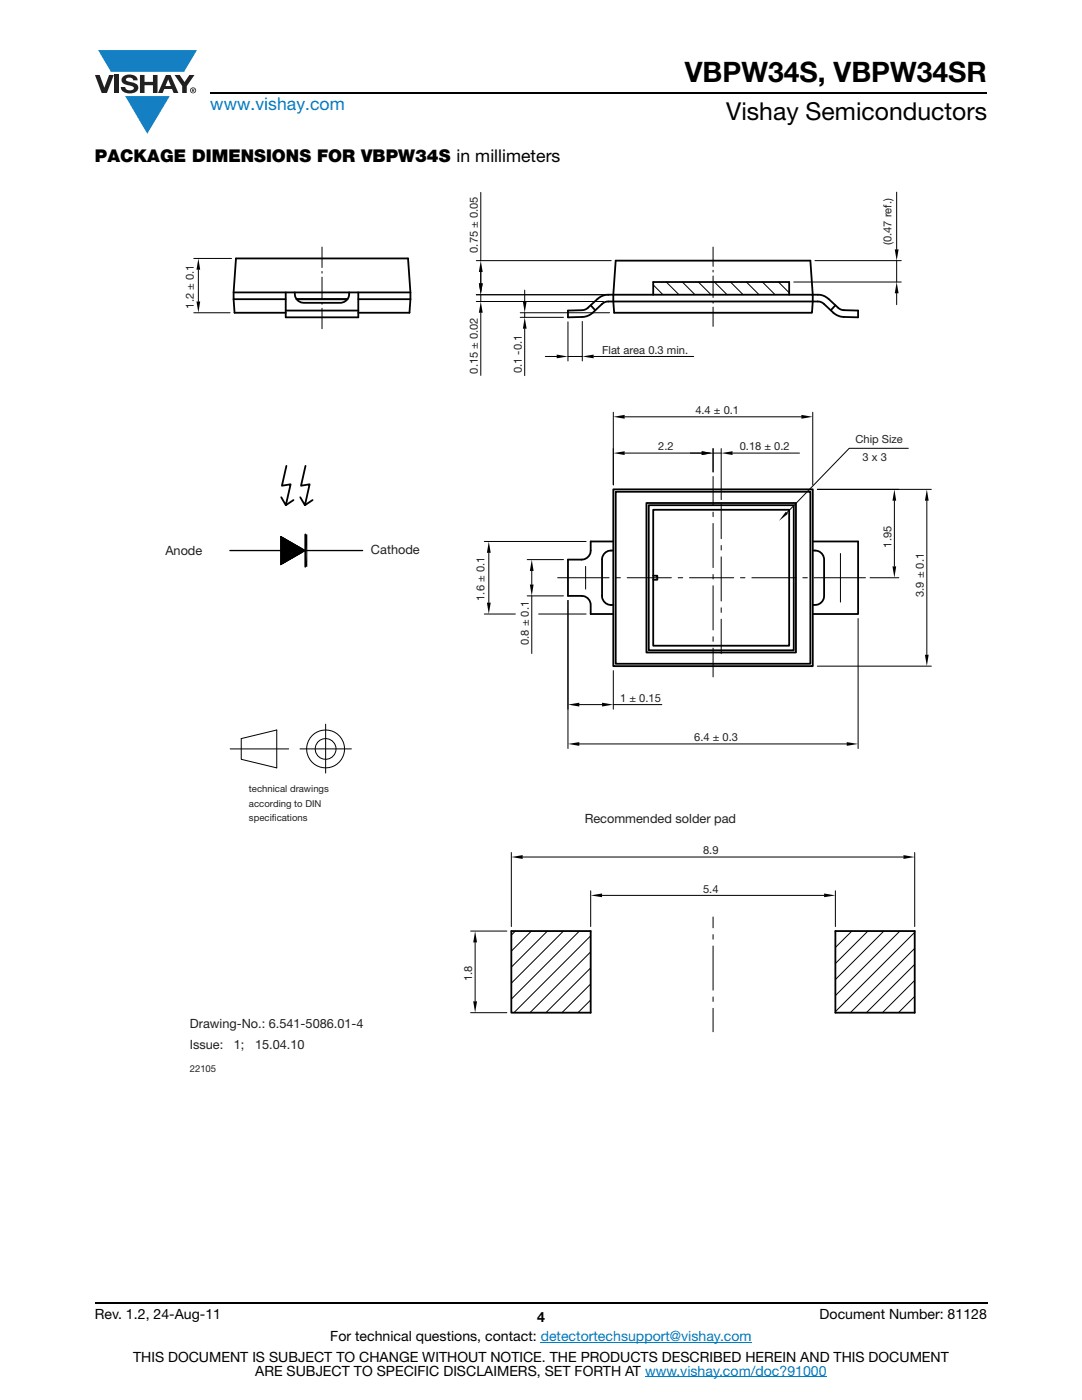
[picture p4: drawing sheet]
<svg xmlns="http://www.w3.org/2000/svg" width="216mm" height="279mm" viewBox="0 0 216 279" stroke-linecap="round" stroke-linejoin="round" font-family="sans-serif">
<g fill="#147fc3">
<path d="M19.6 10h19.7l-2.6 4.3h-1.1h-13.5z"/>
<path d="M25 19.2h8.9l-4.5 7.5z"/>
</g>
<g fill="#231f20">
<path d="M18.9 15h1l.9 2.5 1-2.5h.9l-1.4 3.6h-1z"/>
<path d="M22.9 15h.9v3.6h-.9z"/>
<path d="M24.6 15.3a2.1 2.1 0 0 1 2.8 .3l.1 .4h-.9a.79 .79 0 0 0-.7-.5 .79 .79 0 0 0-.8 .4l.3 .3 1 .2a1.08 1.08 0 0 1 1.2 1 1.08 1.08 0 0 1-1.1 1.2 1.73 1.73 0 0 1-2.4-1.2h.9a.96 .96 0 0 0 .8 .6 .96 .96 0 0 0 .9-.4 1.31 1.31 0 0 0-1.2-.6 1.03 1.03 0 0 1-1.1-.6 1.03 1.03 0 0 1 .2-1.1z"/>
<path d="M27.9 15h.9v1.3h1.7v-1.3h.9v3.6h-.9v-1.6h-1.7v1.6h-.9z"/>
<path d="M34.8 15h1.1l.9 1.4 1-1.4h1l-1.5 2.2v1.4h-.9v-1.4z"/>
<path d="M33.6 15.9l.5 1.3h-1.1zM33.1 15l-1.6 3.6h1l.3-.8h1.5l.3 .8h1l-1.6-3.6z"/>
<path d="M38.1 18a.46 .46 0 0 1 .9 0 .46 .46 0 0 1-.9 0zM37.9 18a.6 .6 0 0 0 1.2 0 .6 .6 0 0 0-1.2 0z"/>
<path d="M38.4 17.8h.2v.2h-.2zM38.3 17.7v.7h.1v-.3l.4 .3-.2-.3 .2-.2-.1-.2z"/>
</g>
<path d="M42 18.6h155M18.9 260h178.1" fill="none" stroke="#000" stroke-width=".36"/>
<path d="M107.9 267.9h42.1M128.7 274.8h36.3" fill="none" stroke="#007ec4" stroke-width=".2"/>
<path d="M33 38.3h152.9v176h-152.9z" fill="#fff"/>
<g fill="none" stroke="#000" stroke-width=".36">
<path d="M46.6 59.7h10.4M46.6 59.7l.2 2.7h10.2M46.6 59.7l.5-8.1h34.3l.5 8.1M46.6 58.4h35.3M57 58.4v4.9h14.5v-4.9M58.8 58.4a1.84 1.84 0 0 0 1.8 2h7.3a1.84 1.84 0 0 0 1.8-2M59.2 59.7h10.1M71.5 59.7h10.4M81.9 59.7l-.2 2.7h-10.2M122.4 58.8h39.8v1.4l-.2 2.2h-39.4zM122.9 52h38.8l.5 6.8a3.7 3.7 0 0 1 3.1 .9l2.5 2.1 3.4 .2v1.3l-3.7-.2-1.2-.7-2.2-2-.9-.2h-42.2l-.6 .2-2.1 2-1.2 .7-3.8 .2v-1.3l3.5-.2 3.2-2.7a4.1 4.1 0 0 1 2.4-.3zM130.3 58.8v-2.5h27.2v2.5"/>
<path d="M57 62h14.5M117.9 60.9l.9 1M166.7 60.9l-.9 1M57.1 93l-.8 3.9 1.7-.2-1 4.1-.9-1.6M58.6 99.8l-1.6 1M61 93l-.9 3.9 1.7-.2-1 4.1-.9-1.6M62.4 99.8l-1.6 1M122.4 97.7h39.8v35.2h-39.8zM122.9 98.1h38.8v34.4h-38.8zM60.9 106.7v6.4M122.4 108.1h-4.5a3.7 3.7 0 0 1-.4 2.9 1.79 1.79 0 0 1-1.4 .7h-2.8v7.2h2.8a1.81 1.81 0 0 1 1.8 1.8v1.8h4.5M122.4 109.9a1.87 1.87 0 0 0-2.3 1.8v7.2a1.87 1.87 0 0 0 2.3 1.8"/>
<path d="M129 100.4h29.8v29.8h-29.8zM129.4 100.8h29v29h-29zM130.3 114.9h.9v.8h-.9M130.3 101.7h27.2v27.2h-27.2zM162.2 109.9a1.89 1.89 0 0 1 2.2 1.8v7.2a1.89 1.89 0 0 1-2.2 1.8M162.2 108.1h9v14.4h-9M102 185.8h15.9v16.3h-15.9zM166.7 185.8h15.8v16.3h-15.8M166.7 185.8v16.3"/>
</g>
<g fill="none" stroke="#000" stroke-width=".2">
<path d="M95.9 38.4v13.6M178.9 38.3v11.5M38.7 51.6h7.5M39.6 53.8v6.4M64.3 49.3v4.1M64.3 54.2v.3M64.3 55.3v4.3M95 58.8h26.5M95 52h27M95.9 54.3v2.3M95.9 58.8v1.4M104.7 57.9v2.3"/>
<path d="M130.3 56.9l2 1.9M133 56.3l2.5 2.5M136.2 56.3l2.5 2.5M139.4 56.3l2.5 2.5M142.3 49.3v3.9M142.3 53.9v.4M142.3 55.1v4.3M142.6 56.3l2.5 2.5M145.8 56.3l2.5 2.5M148.9 56.3l2.6 2.5M152.1 56.3l2.6 2.5M155.3 56.3l2.2 2.1"/>
<path d="M158.4 56.3h21.4M162.6 52h17.2M178.9 52v4.3M178.9 58.5v2.3M38.7 62.4h7.2M64.3 60.4v.3M64.3 61.5v4.1M95 60.2h25.4M95.9 62.4v12.5M103.8 63.3h8.6M103.8 62.4h17.8M104.7 62.4v.9"/>
<path d="M104.7 65.6v9.4M108.8 71.1h2.3M113.3 64.2v7.8M113.3 71.1h2.9M116.2 64.2v7.8M118.5 71.1h19.9M142.3 60.2v.3M142.3 61.3v3.8M122.4 82.3v14.5M124.6 90.4h15.4M124.6 83.2h35.3M142.3 89.5v4.7"/>
<path d="M142.3 90.4h1.6M142.3 95.1v5.8M143.9 89.5v10.2M146.2 90.4h13.3M162.2 82.3v14.5M163.1 97.7h22.7M178.5 99.9v13.1M181.2 89.5h-11.7l-12.5 12.8M184.9 99.9v30.8M56 107.2l3.5 3.5M56 107.1l3.6 3.5M56 108.4l2.7 2.7 1.6-1.6"/>
<path d="M56 107.5l3.4 3.3M56 107.6l3.2 3.2M56 107.8l3.1 3.1M56 108l3 3M56 108.2l2.9 2.9M56 108.6l2.6 2.6M56 108.8l2.5 2.5M56 109l2.4 2.3M56 109.2l2.3 2.2M56 109.4l2.1 2.1M56 109.5l2 2M56 109.7l1.9 1.9"/>
<path d="M56 109.9l1.8 1.8M56 110.1l1.7 1.7M56 110.3l1.5 1.5M56 110.7l1.3 1.3M56 110.9l1.2 1.1M56 111.1l1.1 1M56 111.5l.8 .8M56 111.7l.7 .6M56 111.9l.6 .5M56 112l.4 .5M56 112.2l.3 .3M56 112.4l.2 .2"/>
<path d="M56 112.6l.1 .1M56 109.2l1.4-1.3 2.6 2.5M56 107.1v5.6M56 107.1l4.9 2.8-4.9 2.8M56.1 107.1h-.1M56.2 107.1l-.2 .2M56.3 107.2l-.3 .3M56.4 107.3l-.4 .4M56.5 107.3l3.2 3.3M56.6 107.4l-.6 .5M56.7 107.4l-.7 .7M56.8 107.5l-.8 .8"/>
<path d="M56.9 107.6l-.9 .9M56.9 107.6l3 2.9M57.1 107.6l-1.1 1.1M57.2 107.7l-1.2 1.2M57.3 107.8l-1.3 1.3M57.5 107.9l-1.5 1.5M57.7 108l-1.7 1.6M57.8 108.1l-1.8 1.7M57.8 108.1l2.3 2.2 .6-.5M57.9 108.1l-1.9 1.9M58 108.2l-2 2M58.1 108.3l-2.1 2.1"/>
<path d="M58.3 108.3l-2.3 2.3M58.3 108.4l1.9 1.9M58.4 108.4l-2.4 2.4M58.5 108.5l-2.5 2.5M58.6 108.6l-2.6 2.6M58.9 108.7l-2.9 2.8M59 108.8l-3 2.9M59.1 108.8l-3.1 3.1M59.2 108.9l1.3 1.2M59.2 108.9l-3.2 3.2M59.4 109l-3.4 3.3M59.5 109.1l-3.5 3.4"/>
<path d="M59.6 109.1l-3.6 3.6M59.7 109.1l.9 1M59.7 109.2l-3.2 3.2M59.9 109.3l-3 2.9-.9-.9M60 109.3l-2.6 2.6-1.4-1.4M60.1 109.4l-2.3 2.2M60.1 109.4l.6 .6M60.2 109.5l-1.9 1.9M60.3 110.2l-1.6-1.6-2.7 2.8M60.5 109.6l-1.3 1.3M60.8 109.8l-.2 .3M60.8 109.9l-.2-.2-.9 .9"/>
<path d="M96.6 108.1h20.3M97.5 110.3v10M105.2 111.7h7.2M105.2 118.9h7.2M106.1 113.9v2.8M106.1 118.9v11.5M111.3 115.3h10.2M113.3 119.8v29.6M116.9 113v4.6M122.9 115.3h.9M125.1 115.3h8.9M135.3 115.3h.9"/>
<path d="M137.6 115.3h8.8M142.3 102.2v.9M142.3 104.5v8.8M142.3 114.7v.8M142.3 116.9v8.8M143.9 100.6v6.9M143.9 108.9v.9M143.9 111.1v8.9M147.8 115.3h.8M150 115.3h8.8M160.2 115.3h.9M162.4 115.3h10.3"/>
<path d="M167.7 110.5v9.7M173.6 115.3h5.8M96.6 122.5h6.2M107.5 122.5h9.4M122.4 133.8v7.7M142.3 127.1v.9M142.3 129.3v5.8M143.9 121.3v.9M143.9 123.6v6.8M163.1 132.9h22.7M171.2 123.4v26M45.9 149.5h11.7"/>
<path d="M48.1 147.4l7.1-1.7v7.5l-7.1-1.7zM59.9 149.5h10.2M65 144.5v9.8M115.6 148.5h53.4M115.6 140.6h4.5M122.4 140.6h9.7M102 170.1v14.8M104.3 171h76M117.9 177.8v7.1M120.1 178.7h44.3M166.7 177.8v7.1M182.5 170.1v14.8"/>
<path d="M93.9 185.8h7.2M94.8 188.1v11.7M102.8 185.8l-.8 .8M106 185.8l-4 4M109.2 185.8l-7.2 7.2M112.4 185.8l-10.4 10.4M115.6 185.8l-13.6 13.6M117.9 199.6l-2.6 2.5M117.9 196.4l-5.8 5.7M117.9 190l-12.2 12.1M117.9 193.2l-9 8.9M117.9 186.8l-15.4 15.3"/>
<path d="M142.3 183v2.2M142.3 186.5v.9M142.3 188.8v8.8M142.3 199v.9M166.8 185.8l-.1 .1M170 185.8l-3.3 3.3M173.2 185.8l-6.5 6.5M176.4 185.8l-9.7 9.7M179.6 185.8l-12.9 12.9M182.5 198.8l-3.2 3.3M182.5 195.7l-6.4 6.4M182.5 192.5l-9.6 9.6"/>
<path d="M182.5 189.3l-12.8 12.8M182.5 186.1l-15.8 15.8M93.9 202.1h7.2M142.3 201.2v4.7M182.5 202v.1"/>
<circle cx="65" cy="149.5" r="3.8"/>
<circle cx="65" cy="149.5" r="2.08"/>
</g>
<path d="M45.9 109.9h26.5" fill="none" stroke="#000" stroke-width=".27"/>
<path d="M61.1 106.7v6.4" fill="none" stroke="#000" stroke-width=".4"/>
<g fill="#000">
<path d="M39.6 51.6l.3 2.2h-.7zM95.6 56.6h.7l-.4 2.2zM95.9 52l.4 2.3h-.7zM178.9 56.3l.4 2.2h-.8zM178.5 49.8h.8l-.4 2.2zM39.2 60.2h.7l-.3 2.2zM95.9 60.2l.4 2.2h-.7zM104.3 60.2h.8l-.4 2.2zM104.7 63.3l.4 2.3h-.8zM111.1 70.8l2.2 .3-2.2 .4zM116.2 71.1l2.3-.3v.7zM122.4 90.4l2.2-.3v.7z"/>
<path d="M122.4 83.2l2.2-.4v.8zM140 90.1l2.3 .3-2.3 .4zM143.9 90.4l2.3-.3v.7zM159.9 82.8l2.3 .4-2.3 .4zM178.5 97.7l.3 2.2h-.7zM184.9 97.7l.4 2.2h-.7zM97.5 108.1l.4 2.2h-.7zM106.1 111.7l.4 2.3h-.8zM105.7 116.7h.8l-.4 2.2zM156.8 102.1l.4 .4-1.8 1.4zM178.1 113h.7l-.3 2.3zM97.2 120.3h.7l-.4 2.2z"/>
<path d="M184.6 130.7h.7l-.4 2.2zM113.3 140.6l2.3-.4v.8zM113.3 148.5l2.3-.4v.7zM120.1 140.2l2.3 .4-2.3 .4zM169 148.1l2.2 .4-2.2 .3zM102 171l2.3-.3v.7zM117.9 178.7l2.2-.4v.8zM164.4 178.3l2.3 .4-2.3 .4zM180.3 170.7l2.2 .3-2.2 .4zM94.8 185.8l.4 2.3h-.8zM94.4 199.8h.8l-.4 2.3z"/>
</g>
<text font-size="5.6" x="136.7" y="16.4">VBPW34S, VBPW34SR</text>
<text font-size="4.9" x="144.9" y="24">Vishay Semiconductors</text>
<text font-size="3.5" fill="#007ec4" x="42" y="21.9">www.vishay.com</text>
<text font-size="3.5" x="18.9" y="32.3">PACKAGE DIMENSIONS FOR VBPW34S in millimeters</text>
<g font-size="2.8">
<text x="18.9" y="263.3">Rev. 1.2, 24-Aug-11</text>
<text x="107.2" y="263.8">4</text>
<text x="163.6" y="263.3">Document Number: 81128</text>
<text x="65.9" y="267.7">For technical questions, contact: detectortechsupport@vishay.com</text>
<text x="26.5" y="271.7">THIS DOCUMENT IS SUBJECT TO CHANGE WITHOUT NOTICE. THE PRODUCTS DESCRIBED HEREIN AND THIS DOCUMENT</text>
<text x="50.9" y="274.6">ARE SUBJECT TO SPECIFIC DISCLAIMERS, SET FORTH AT www.vishay.com/doc?91000</text>
</g>
<g font-size="2.5" fill="#231f20">
<text x="33" y="110.7">Anode</text>
<text x="74" y="110.6">Cathode</text>
<text x="116.7" y="164.2">Recommended solder pad</text>
<text x="37.9" y="209.4">Issue:</text>
<text x="37.9" y="205.2">Drawing-No.: 6.541-5086.01-4</text>
<text x="46.7" y="209.4">1;</text>
<text x="50.9" y="209.4">15.04.10</text>
</g>
<g font-size="2.2" fill="#231f20">
<text x="95.4" y="50.4" transform="rotate(-90 95.4 50.4)">0.75 ± 0.05</text>
<text x="177.9" y="48.9" transform="rotate(-90 177.9 48.9)">(0.47 ref.)</text>
<text x="38.7" y="61.6" transform="rotate(-90 38.7 61.6)">1.2 ± 0.1</text>
<text x="120.1" y="70.6">Flat area 0.3 min.</text>
<text x="95.4" y="74.5" transform="rotate(-90 95.4 74.5)">0.15 ± 0.02</text>
<text x="104.1" y="74.5" transform="rotate(-90 104.1 74.5)">0.1 -0.1</text>
<text x="138.7" y="82.6">4.4 ± 0.1</text>
<text x="131.4" y="89.9">2.2</text>
<text x="147.6" y="89.9">0.18 ± 0.2</text>
<text x="170.7" y="88.4">Chip Size</text>
<text x="172.1" y="92">3 x 3</text>
<text x="177.9" y="109.3" transform="rotate(-90 177.9 109.3)">1.95</text>
<text x="96.7" y="119.9" transform="rotate(-90 96.7 119.9)">1.6 ± 0.1</text>
<text x="184.4" y="119.1" transform="rotate(-90 184.4 119.1)">3.9 ± 0.1</text>
<text x="105.5" y="128.7" transform="rotate(-90 105.5 128.7)">0.8 ± 0.1</text>
<text x="123.8" y="140.1">1 ± 0.15</text>
<text x="138.5" y="147.9">6.4 ± 0.3</text>
<text x="140.3" y="170.5">8.9</text>
<text x="140.3" y="178.1">5.4</text>
<text x="94.2" y="195.7" transform="rotate(-90 94.2 195.7)">1.8</text>
</g>
<g font-size="1.9" fill="#231f20">
<text x="49.7" y="161">according to DIN</text>
<text x="49.7" y="158.1">technical drawings</text>
<text x="49.7" y="163.9">specif</text>
<text x="54.2" y="163.9">ications</text>
<text x="37.9" y="213.9">22105</text>
</g>
</svg>
